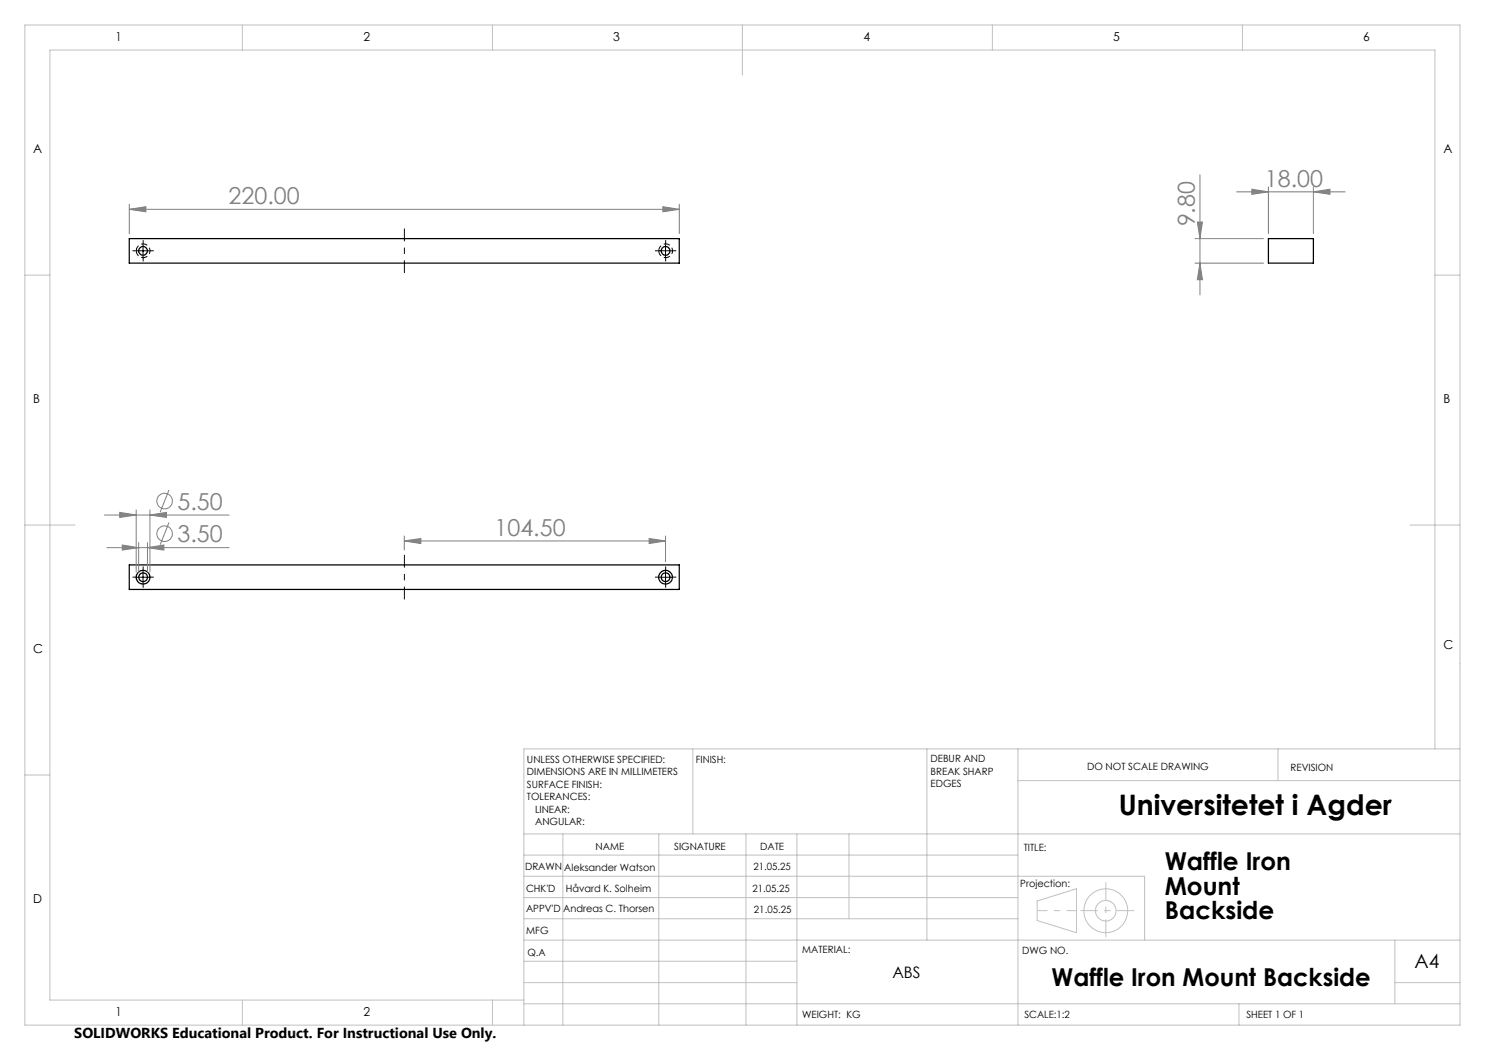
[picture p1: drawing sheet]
<svg xmlns="http://www.w3.org/2000/svg" width="297mm" height="210mm" viewBox="0 0 297 210" stroke-linecap="round" stroke-linejoin="round" font-family="sans-serif">
<path d="M27.3 50.2a1.38 1.38 0 0 1 1.9-1.3 1.38 1.38 0 0 1 .3 2.3 1.38 1.38 0 0 1-2.2-.7v-.3M131.8 50.2a1.38 1.38 0 0 1 1.9-1.3 1.38 1.38 0 0 1 .3 2.3 1.38 1.38 0 0 1-2.2-.7v-.3" fill="none" stroke="#000" stroke-width=".2" stroke-dasharray="1.3 .6" stroke-dashoffset=".1" stroke-linecap="butt"/>
<g fill="none" stroke="#000" stroke-width=".25">
<path d="M25.9 47.7h110v4.9h-110zM253.7 47.7h9v4.9h-9zM25.9 113h110v4.9h-110z"/>
<circle cx="28.6" cy="50.2" r=".87"/>
<circle cx="133.1" cy="50.2" r=".88"/>
<circle cx="28.6" cy="115.4" r="1.38"/>
<circle cx="28.6" cy="115.4" r=".87"/>
<circle cx="133.1" cy="115.4" r="1.38"/>
<circle cx="133.1" cy="115.4" r=".87"/>
</g>
<g fill="none" stroke="#808080" stroke-width=".2">
<path d="M240 35v24M247.3 38.4h21.7M250.4 37.8l3.3 .6-3.3 .5zM253.7 37.4v9.3M262.7 38.4l3.3-.6v1.1zM262.7 37.4v9.3M25.9 41.9l3.3-.6v1.1zM25.9 40.8v5.9M25.9 41.9h110M132.6 41.3l3.3 .6-3.3 .5zM135.9 40.8v5.9M239 47.7h13.7"/>
<path d="M239 52.6h13.7M239.5 44.4h1l-.5 3.3zM240 52.6l.5 3.3h-1zM33.8 98l-1.8 4.4M20.9 103h24.9M21.4 109.5h24.4M24 102.5l3.2 .5-3.2 .5zM24.4 109l3.3 .5-3.3 .5zM27.2 102v12.4M27.7 108.5v5.9M29.5 109.5l3.3-.5v1zM29.5 108.5v5.9"/>
<path d="M30 103l3.3-.5v1zM30 102v12.4M33.8 104.5l-1.8 4.5M80.9 108.2l3.3-.5v1zM80.9 107.2v2.8M80.9 108.2h52.2M129.8 107.7l3.3 .5-3.3 .5zM133.1 107.2v5.1"/>
<circle cx="32.9" cy="100.2" r="1.55"/>
<circle cx="32.9" cy="106.7" r="1.55"/>
</g>
<g fill="none" stroke="#c0c0c0" stroke-width=".2">
<path d="M5 5h287v200h-287zM48.5 5v5M98.5 5v5M148.5 5v10M198.5 5v5M248.5 5v5M5 55h5M287 55h5M5 105h10M282 105h10M5 155h5M138.6 149.8v17"/>
<path d="M185.4 149.8v38.2M203.6 149.8v55.2M203.6 156.1h88.4M255.6 149.8v6.3M287 149.8v-139.8h-277v190h94.8M292 149.8h-187.2v55.2M104.8 166.8h187.2M104.8 175.3h124.1v12.7M104.8 179.5h98.8M104.8 171h98.8M112.6 166.8v38.2M131.8 166.8v38.2"/>
<path d="M149.2 166.8v38.2M159.4 166.8v38.2M169.8 166.8v17M104.8 183.8h98.8M104.8 196.5h54.6M104.8 192.3h54.6M104.8 188h187.2M207.4 180.2l7.9-2.4v8.7l-7.9-2.4zM279 196.5h13M279 188v12.8M48.5 200v5M98.5 200v5"/>
<path d="M104.8 200.8h187.2M247.8 200.8v4.2"/>
<circle cx="221.2" cy="182.2" r="4.4"/>
<circle cx="221.2" cy="182.1" r="2.06"/>
</g>
<path d="M80.9 45.7v8.9M80.9 111v8.9" fill="none" stroke="#000" stroke-width=".2" stroke-dasharray="15.2 1.3 1.3 1.3" stroke-dashoffset="12.7" stroke-linecap="butt"/>
<g fill="none" stroke="#000" stroke-width=".2" stroke-dasharray="15.2 1.3 1.3 1.3" stroke-linecap="butt">
<path d="M27.4 50.2h-.9M28.6 48.9v-.9M28.6 51.4v.9M29.9 50.2h.9M131.9 50.2h-.9M133.1 48.9v-.9M133.1 51.4v.9M134.4 50.2h.9M27.4 115.4h-.9M28.6 114.2v-.9M28.6 116.7v.9M29.9 115.4h.9"/>
<path d="M131.9 115.4h-.9M133.1 114.2v-.9M133.1 116.7v.9M134.4 115.4h.9"/>
</g>
<path d="M207.5 182.1h7.8" fill="none" stroke="#c0c0c0" stroke-width=".2" stroke-dasharray="15.2 1.3 1.3 1.3" stroke-dashoffset="13.2" stroke-linecap="butt"/>
<path d="M221.2 176.5v11" fill="none" stroke="#c0c0c0" stroke-width=".2" stroke-dasharray="15.2 1.3 1.3 1.3" stroke-dashoffset="11.6" stroke-linecap="butt"/>
<path d="M216.1 182.1h10.8" fill="none" stroke="#c0c0c0" stroke-width=".2" stroke-dasharray="15.2 1.3 1.3 1.3" stroke-dashoffset="11.8" stroke-linecap="butt"/>
<path d="M27.4 50.2h2.5M28.6 48.9v2.5M131.9 50.2h2.5M133.1 48.9v2.5M27.4 115.5h2.5M28.6 114.2v2.5M131.9 115.5h2.5M133.1 114.2v2.5" fill="none" stroke="#000" stroke-width=".2"/>
<g fill="#808080">
<path d="M25.9 41.9l3.3-.6v1.1zM132.6 41.3l3.3 .6-3.3 .5zM250.4 37.8l3.3 .6-3.3 .5zM262.7 38.4l3.3-.6v1.1zM24 102.5l3.2 .5-3.2 .5zM30 103l3.3-.5v1zM24.4 109l3.3 .5-3.3 .5zM29.5 109.5l3.3-.5v1zM80.9 108.2l3.3-.5v1zM129.8 107.7l3.3 .5-3.3 .5z"/>
<path d="M239.5 44.4h1l-.5 3.3zM240 52.6l.5 3.3h-1z"/>
</g>
<text font-size="5.6" x="223.7" y="163">Universitetet i Agder</text>
<g font-size="4.9">
<text x="232.9" y="174">Waffle Iron</text>
<text x="232.9" y="178.9">Mount</text>
<text x="232.9" y="183.9">Backside</text>
<text x="210.3" y="197.1">Waffle Iron Mount Backside</text>
</g>
<g font-size="4.7" fill="#808080">
<text x="45.7" y="40.8">220.00</text>
<text x="253" y="37.3">18.00</text>
<text x="239" y="45.3" transform="rotate(-90 239 45.3)">9.80</text>
<text x="35.5" y="101.9">5.50</text>
<text x="98.9" y="107.2">104.50</text>
<text x="35.5" y="108.4">3.50</text>
</g>
<text font-size="3.9" x="282.9" y="193.6">A4</text>
<text font-size="3.2" x="178.5" y="195.7">ABS</text>
<text font-size="2.9" x="14.9" y="207.6">SOLIDWORKS Educational Product. For Instructional Use Only.</text>
<g font-size="2.5">
<text x="23.1" y="8.2">1</text>
<text x="72.7" y="8.2">2</text>
<text x="122.7" y="8.2">3</text>
<text x="172.7" y="8.2">4</text>
<text x="222.7" y="8.2">5</text>
<text x="272.7" y="8.2">6</text>
<text x="6.7" y="30.7">A</text>
<text x="288.7" y="30.7">A</text>
<text x="6.7" y="80.7">B</text>
<text x="288.7" y="80.7">B</text>
<text x="6.7" y="130.7">C</text>
<text x="288.7" y="129.7">C</text>
<text x="6.7" y="180.7">D</text>
<text x="23.1" y="203.2">1</text>
<text x="72.7" y="203.2">2</text>
</g>
<g font-size="2">
<text x="105.4" y="152.6">UNLESS OTHERWISE SPECIFIED:</text>
<text x="105.4" y="155.1">DIMENSIONS ARE IN MILLIMETERS</text>
<text x="139.2" y="152.6">FINISH:</text>
<text x="186.1" y="152.5">DEBUR AND</text>
<text x="186.1" y="155">BREAK SHARP</text>
<text x="217.4" y="154">DO NOT SCALE DRAWING</text>
<text x="258.1" y="154.2">REVISION</text>
<text x="105.4" y="157.6">SURFACE FINISH:</text>
<text x="105.4" y="160.1">TOLERANCES:</text>
<text x="186.1" y="157.5">EDGES</text>
<text x="107" y="162.6">LINEAR:</text>
<text x="107" y="165.1">ANGULAR:</text>
<text x="119.1" y="170">NAME</text>
<text x="134.8" y="169.9">SIGNATURE</text>
<text x="150.7" y="173.9">21.05.25</text>
<text x="152" y="169.9">DATE</text>
<text x="204.8" y="170.2">TITLE:</text>
<text x="105" y="174.1">DRAWN</text>
<text x="105.2" y="178.3">CHK'D</text>
<text x="112.9" y="174.1">Aleksander Watson</text>
<text x="113.2" y="178.3">Håvard K. Solheim</text>
<text x="150.5" y="178.3">21.05.25</text>
<text x="204.1" y="177.4">Projection:</text>
<text x="105.2" y="182.4">APPV'D</text>
<text x="112.6" y="182.4">Andreas C. Thorsen</text>
<text x="150.8" y="182.6">21.05.25</text>
<text x="105.3" y="186.8">MFG</text>
<text x="105.5" y="191.1">Q.A</text>
<text x="160.5" y="190.5">MATERIAL:</text>
<text x="204.4" y="190.8">DWG NO.</text>
<text x="160.4" y="203.5">WEIGHT: KG</text>
<text x="204.9" y="203.6">SCALE:1:2</text>
<text x="249.3" y="203.6">SHEET 1 OF 1</text>
</g>
</svg>
